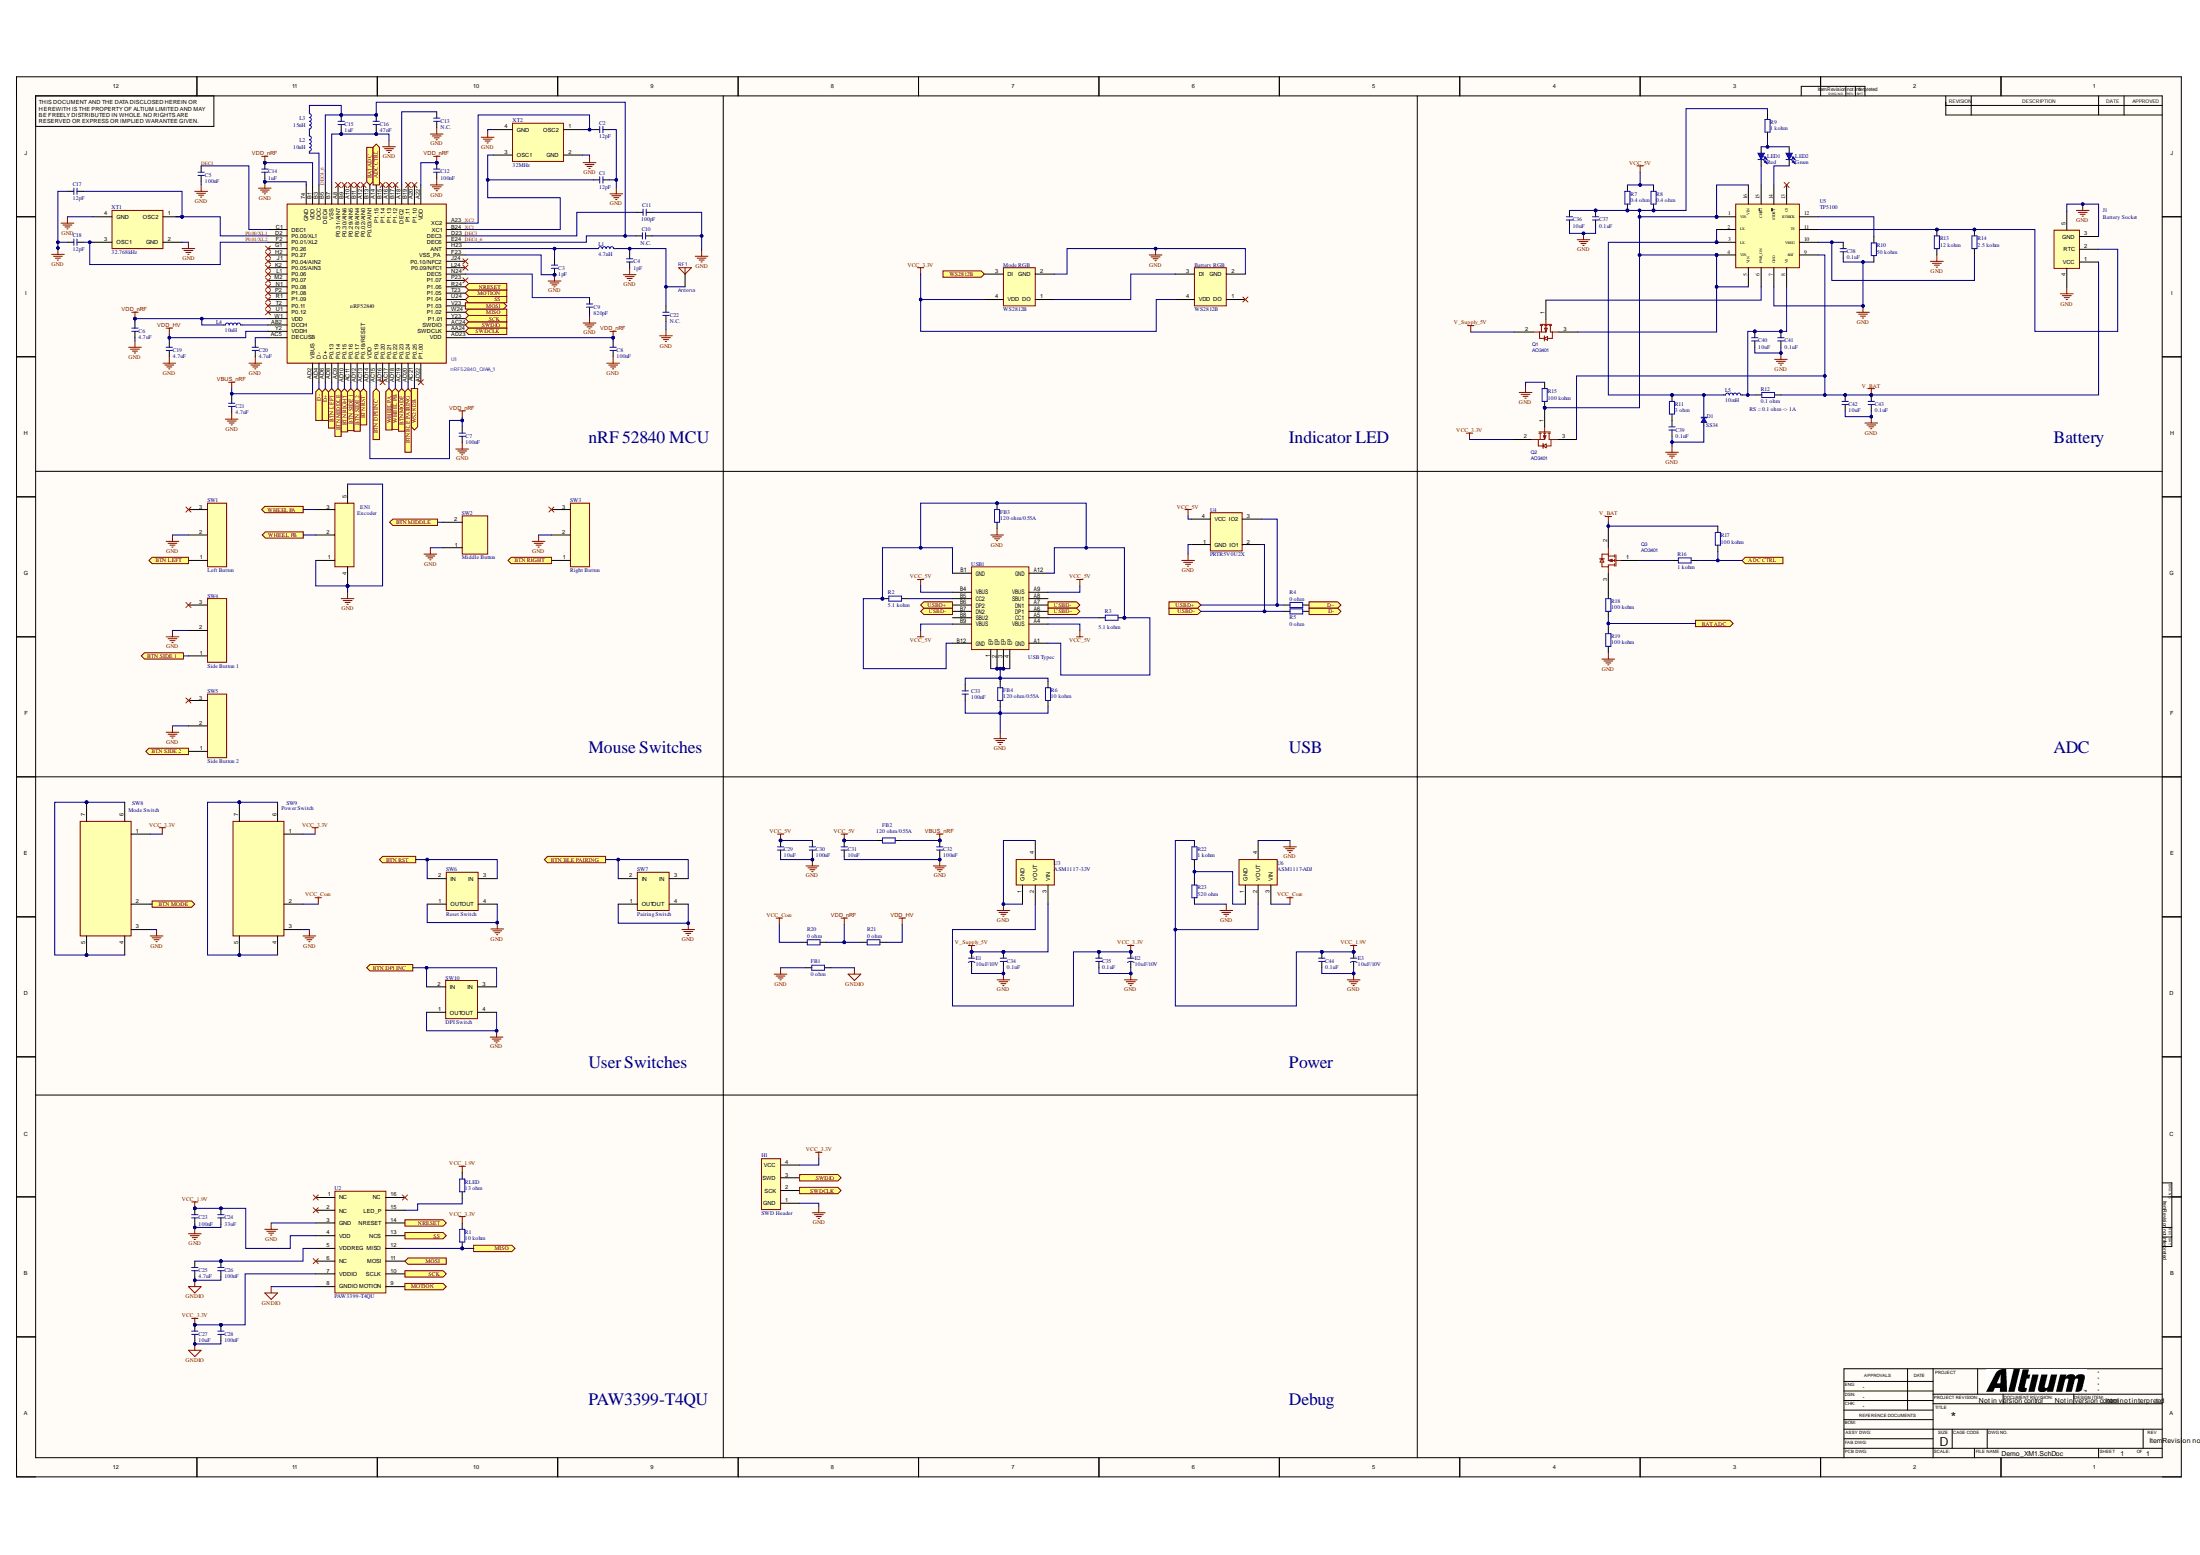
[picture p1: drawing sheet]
# Altium project Demo_XM1.PrjPcb
1 sheet, 111 parts. Net scope: flat (ports and power ports of the same name join across sheets).
Board file: Demo_XM1.PcbDoc

## Sheet Demo_XM1.SchDoc
size 863 x 558 mm; SheetNumber: 1; SheetTotal: 1

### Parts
Battery_RGB  WS2812B  [WS2812-5050]
C1  12pF  [0603C]
C2  12pF  [0603C]
C3  1pF  [0603C]
C4  1pF  [0603C]
C5  100nF  [0603C]
C6  4.7uF  [0603C]
C7  100nF  [0603C]
C8  100nF  [0603C]
C9  820pF  [0603C]
C10  N.C.  [0603C]
C11  100pF  [0603C]
C12  100nF  [0603C]
C13  N.C.  [0603C]
C14  1uF  [0603C]
C15  1uF  [0603C]
C16  47nF  [0603C]
C17  12pF  [0603C]
C18  12pF  [0603C]
C19  4.7uF  [0603C]
C20  4.7uF  [0603C]
C21  4.7uF  [0603C]
C22  N.C.  [0603C]
C23  100nF  [0603C]
C24  33uF  [0603C]
C25  4.7uF  [0603C]
C26  100nF  [0603C]
C27  10uF  [0603C]
C28  100nF  [0603C]
C29  10uF  [0603C]
C30  100nF  [0603C]
C31  10nF  [0603C]
C32  100nF  [0603C]
C33  100nF  [0603C]
C34  0.1uF  [0603C]
C35  0.1uF  [0603C]
C36  10uF  [0603C]
C37  0.1uF  [0603C]
C38  0.1uF  [0603C]
C39  0.1nF  [0603C]
C40  10uF  [0603C]
C41  0.1uF  [0603C]
C42  10uF  [0603C]
C43  0.1uF  [0603C]
C44  0.1uF  [0603C]
D1  SS34  [0603D]
E1  10uF/10V  [DIP-EC2.0X5X11]
E2  10uF/10V  [DIP-EC2.0X5X11]
E3  10uF/10V  [DIP-EC2.0X5X11]
EN1  Encoder  [ENCODER FOP MOUSE]
FB1  0 ohm  [0603C]
FB2  120 ohm/0.55A  [0603C]
FB3  120 ohm/0.55A  [0603C]
FB4  120 ohm/0.55A  [0603C]
H1  SWD Header  [CON20VP2R54-1X4TM]
J1  Battery Socket  [BAT SH1.0]
L1  4.7nH  [0603C]
L2  10uH  [0603C]
L3  15nH  [0603C]
L4  10uH  [0603C]
L5  10mH  [L 1.2*1.7]
LED1  Red  [0603c]
LED2  Green  [0603c]
Mode_RGB  WS2812B  [WS2812-5050]
Q1  AO3401  [SOT23-3]
Q2  AO3401  [SOT23-3]
Q3  AO3401  [SOT23-3]
R1  10 kohm  [0603C]
R2  5.1 kohm  [0603C]
R3  5.1 kohm  [0603C]
R4  0 ohm  [0603C]
R5  0 ohm  [0603C]
R6  10 kohm  [0603C]
R7  0.4 ohm  [1206C]
R8  0.4 ohm  [1206C]
R9  1 kohm  [0603C]
R10  50 kohm  [0603C]
R11  3 ohm  [0603C]
R12  0.1 ohm  [0603C]
R13  12 kohm  [0603C]
R14  2.5 kohm  [0603C]
R15  100 kohm  [0603C]
R16  1 kohm  [0603C]
R17  100 kohm  [0603C]
R18  100 kohm  [0603C]
R19  100 kohm  [0603C]
R20  0 ohm  [0603C]
R21  0 ohm  [0603C]
R22  1 kohm  [0603C]
R23  520 ohm  [0603C]
RF1  Antena  [CrossAir CA-C03]
RLED  13 ohm  [0603C]
SW1  Left Button  [MOUSE SWITCH]
SW2  Middle Button  [X5 MIDDLE BOTTOM SET]
SW3  Right Button  [MOUSE SWITCH]
SW4  Side Button 1  [MOUSE SWITCH]
SW5  Side Button 2  [MOUSE SWITCH]
SW6  Reset Switch  [touch switch - dey]
SW7  Pairing Switch  [touch switch - dey]
SW8  Mode Switch  [MSK 12C02]
SW9  Power Switch  [MSK 12C02]
SW10  DPI Switch  [touch switch]
U1  nRF52840_QIAA_1  [AQFN50P700X700X85_HS-74N]
U2  PAW3399-T4QU  [PAW3399-T4QU]
U3  ASM1117-3.3V  [SOT223]
U4  PRTR5V0U2X  [SOT143]
U5  TP5100  [QFN4X4-16-1]
U6  ASM1117-ADJ  [SOT223]
USB1  USB Typec  [USB-C-SMD_KH-TYPE-C-16P]
XT1  32.768kHz  [CRYSTAL FOR XT1]
XT2  32MHz  [CRYSTAL FOR XT1]

### Ports
ADC CTRL (in, see Demo_XM1[11J]), ADC CTRL (out, see Demo_XM1[3G]), BAT ADC (in, see Demo_XM1[3G]), BAT ADC (out, see Demo_XM1[11J]), BTN BLE PAIRING (in, see Demo_XM1[10E]), BTN BLE PAIRING (out, see Demo_XM1[10H]), BTN DPI INC (in, see Demo_XM1[11D]), BTN DPI INC (out, see Demo_XM1[11H]), BTN LEFT (in, see Demo_XM1[12G]), BTN LEFT (out, see Demo_XM1[11H]), BTN MIDDLE (in, see Demo_XM1[10G]), BTN MIDDLE (out, see Demo_XM1[11H]), BTN MODE (in, see Demo_XM1[12E]), BTN MODE (out, see Demo_XM1[10H]), BTN RIGHT (in, see Demo_XM1[10G]), BTN RIGHT (out, see Demo_XM1[11H]), BTN RST (in, see Demo_XM1[10E]), BTN RST (out, see Demo_XM1[11H]), BTN SIDE 1 (in, see Demo_XM1[12F]), BTN SIDE 1 (out, see Demo_XM1[11H]), BTN SIDE 2 (in, see Demo_XM1[12F]), BTN SIDE 2 (out, see Demo_XM1[11H]), D+ (in, see Demo_XM1[5G]), D+ (out, see Demo_XM1[11H]), D- (in, see Demo_XM1[5G]), D- (out, see Demo_XM1[11H]), MISO (in, see Demo_XM1[10B]), MISO (out, see Demo_XM1[10I]), MOSI (in, see Demo_XM1[10I]), MOSI (out, see Demo_XM1[10B]), MOTION (in, see Demo_XM1[10B]), MOTION (out, see Demo_XM1[10I]), NRESET (in, see Demo_XM1[10B]), NRESET (out, see Demo_XM1[10I]), SCK (in, see Demo_XM1[10B]), SCK (out, see Demo_XM1[10I]), SS (in, see Demo_XM1[10B]), SS (out, see Demo_XM1[10I]), SWDCLK (in, see Demo_XM1[8C]), SWDCLK (out, see Demo_XM1[10I]), SWDIO (in, see Demo_XM1[8C]), SWDIO (out, see Demo_XM1[10I]), USBD+ (in, see Demo_XM1[7G]), USBD+ (out, see Demo_XM1[6G], Demo_XM1[7G]), USBD- (in, see Demo_XM1[7G]), USBD- (out, see Demo_XM1[6G], Demo_XM1[7G]), WHEEL PA (in, see Demo_XM1[11G]), WHEEL PA (out, see Demo_XM1[10H]), WHEEL PB (in, see Demo_XM1[11G]), WHEEL PB (out, see Demo_XM1[10H]), WS2812B (in, see Demo_XM1[10H]), WS2812B (out, see Demo_XM1[7I])

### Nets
GND: Battery_RGB.2(GND) C1.2 C2.2 C3.1 C4.1 C5.2 C6.1 C7.1 C8.1 C9.1 C10.2 C11.2 C12.1 C13.1 C14.2 C15.1 C16.1 C17.1 C18.1 C19.1 C20.1 C21.1 C22.1 C23.1 C24.2 C29.1 C30.1 C31.1 C32.1 C33.1 C34.1 C35.1 C36.1 C37.1 C38.1 C39.1 C40.1 C41.1 C42.1 C43.1 C44.1 D1.1(A) E1.2(K) E2.2(K) E3.2(K) EN1.1 EN1.4 EN1.5 FB1.1 FB3.1 FB4.1 H1.1(GND) J1.3(GND) J1.4(GND) J1.5(GND) Mode_RGB.2(GND) R6.1 R10.1 R13.1 R15.2 R19.2 R23.2 SW1.2 SW2.1 SW3.2 SW4.2 SW5.2 SW6.1(OUT) SW6.4(OUT) SW7.1(OUT) SW7.4(OUT) SW8.3 SW9.3 SW10.1(OUT) SW10.4(OUT) U1.74(GND) U1.B7(VSS) U1.F23(VSS_PA) U2.3(GND) U3.1(GND) U3.4(GND) U4.1(GND) U5.7(GND) U6.4(GND) XT1.2(GND) XT1.4(GND) XT2.2(GND) XT2.4(GND)
GNDIO: C25.1 C26.2 C27.1 C28.1 FB1.2 U2.8(GNDIO)
V_BAT: C42.2 C43.2 J1.1(VCC) Q2.3(D) Q3.2(S) R12.1 R17.1 U5.9(BAT)
V_Supply_5V: C34.2 E1.1(A) Q1.2(S) U3.3(VIN)
VBUS_nRF: C21.2 C32.2 FB2.2 U1.AD2(VBUS)
VCC_1.9V: C23.2 C24.1 C44.2 E3.1(A) R22.1 RLED.2 U2.4(VDD) U6.2(VOUT)
VCC_3.3V: Battery_RGB.4(VDD) C27.2 C28.2 C35.2 E2.1(A) H1.4(VCC) Mode_RGB.4(VDD) Q2.2(S) R1.2 SW8.1 SW9.1 U2.7(VDDIO) U3.2(VOUT)
VCC_5V: C29.2 C30.2 C31.2 FB2.1 R7.2 R8.2 U4.4(VCC) USB1.A4(VBUS) USB1.A9(VBUS) USB1.B4(VBUS) USB1.B9(VBUS)
VCC_Core: R20.2 SW9.2 U6.3(VIN)
VDD_HV: C19.2 R21.1 U1.Y2(VDDH)
VDD_nRF: C6.2 C7.2 C8.2 C12.2 C14.1 L4.1 R20.1 R21.2 U1.A22(VDD) U1.AD14(VDD) U1.AD23(VDD) U1.B1(VDD) U1.W1(VDD)
DEC1: C5.1 U1.C1(DEC1)
DEC3: C11.1 U1.D23(DEC3)
DEC4_6: C10.1 C15.2 C16.2 L3.1 U1.B5(DEC4) U1.E24(DEC6)
P0.00/XL1: C17.2 U1.D2(P0.00/XL1) XT1.1(OSC2)
P0.01/XL2: C18.2 U1.F2(P0.01/XL2) XT1.3(OSC1)
XC1: C1.1 U1.B24(XC1) XT2.3(OSC1)
XC2: C2.1 U1.A23(XC2) XT2.1(OSC2)
NetBattery_RGB_3: Battery_RGB.3(DI) Mode_RGB.1(DO)
NetC3_2: C3.2 L1.1 U1.H23(ANT)
NetC4_2: C4.2 C22.2 L1.2 RF1.5
NetC9_2: C9.2 U1.N24(DEC5)
NetC13_2: C13.2 U1.A18(DEC2)
NetC20_2: C20.2 U1.AC5(DECUSB)
NetC25_2: C25.2 C26.1 U2.5(VDDREG)
NetC33_2: C33.2 FB4.2 R6.2 USB1.1(EP) USB1.2(EP) USB1.3(EP) USB1.4(EP)
NetC36_2: C36.2 C37.2 Q1.3(D) Q2.1(G) R7.1 R8.1 R9.2 R15.1 U5.1(VIN) U5.4(VIN) U5.5(VIN) U5.16(VIN)
NetC38_2: C38.2 R14.1 U5.10(VREG)
NetC39_2: C39.2 R11.1
NetC40_2: C40.2 C41.2 L5.2 R12.2 U5.8(VS)
NetD1_2: D1.2(K) L5.1 R11.2 U5.2(LX) U5.3(LX)
NetEN1_2: EN1.2 U1.AD18(P0.22) ; port WHEEL PB
NetEN1_3: EN1.3 U1.AC17(P0.21) ; port WHEEL PA
NetFB3_2: FB3.2 R2.1 R3.2 USB1.A1(GND) USB1.A12(GND) USB1.B1(GND) USB1.B12(GND)
NetH1_2: H1.2(SCK) U1.AA24(SWDCLK) ; port SWDCLK
NetH1_3: H1.3(SWD) U1.AC24(SWDIO) ; port SWDIO
NetJ1_2: J1.2(RTC) R13.2 R14.2 U5.11(TS)
NetL2_1: L2.1 L3.2
NetL2_2: L2.2 U1.B3(DCC)
NetL4_2: L4.2 U1.AB2(DCCH)
NetLED1_1: LED1.1 U5.15(CHR~{G})
NetLED1_2: LED1.2 LED2.2 R9.1
NetLED2_1: LED2.1 U5.14(STDB~{Y})
NetMode_RGB_3: Mode_RGB.3(DI) U1.AC21(P0.25) ; port WS2812B
NetQ1_1: Q1.1(G) U5.6(PWR_ON)
NetQ3_1: Q3.1(G) R16.2
NetQ3_3: Q3.3(D) R18.1
NetR1_1: R1.1 U1.W24(P1.02) U2.12(MISO) ; port MISO
NetR2_2: R2.2 USB1.B5(CC2)
NetR3_1: R3.1 USB1.A5(CC1)
NetR4_1: R4.1 U1.AD6(D+) ; port D+
NetR4_2: R4.2 U4.3(IO2) USB1.A6(DP1) USB1.B6(DP2) ; port USBD+
NetR5_1: R5.1 U1.AD4(D-) ; port D-
NetR5_2: R5.2 U4.2(IO1) USB1.A7(DN1) USB1.B7(DN2) ; port USBD-
NetR10_2: R10.2 U5.12(RTRICK)
NetR16_1: R16.1 R17.2 U1.A14(P1.15) ; port ADC CTRL
NetR18_2: R18.2 R19.1 U1.B13(P0.03/AIN1) ; port BAT ADC
NetR22_2: R22.2 R23.1 U6.1(GND)
NetRLED_1: RLED.1 U2.15(LED_P)
NetSW1_1: SW1.1 U1.AD8(P0.13) ; port BTN LEFT
NetSW2_2: SW2.2 U1.AC9(P0.14) ; port BTN MIDDLE
NetSW3_1: SW3.1 U1.AD10(P0.15) ; port BTN RIGHT
NetSW4_1: SW4.1 U1.AC11(P0.16) ; port BTN SIDE 1
NetSW5_1: SW5.1 U1.AD12(P0.17) ; port BTN SIDE 2
NetSW6_2: SW6.2(IN) SW6.3(IN) U1.AC13(P0.18/RESET) ; port BTN RST
NetSW7_2: SW7.2(IN) SW7.3(IN) U1.AD20(P0.24) ; port BTN BLE PAIRING
NetSW8_2: SW8.2 U1.AC19(P0.23) ; port BTN MODE
NetSW8_4: SW8.4 SW8.5 SW8.6 SW8.7
NetSW9_4: SW9.4 SW9.5 SW9.6 SW9.7
NetSW10_2: SW10.2(IN) SW10.3(IN) U1.AC15(P0.19) ; port BTN DPI INC
NetU1_R24: U1.R24(P1.06) U2.14(NRESET) ; port NRESET
NetU1_T23: U1.T23(P1.05) U2.9(MOTION) ; port MOTION
NetU1_U24: U1.U24(P1.04) U2.13(NCS) ; port SS
NetU1_V23: U1.V23(P1.03) U2.11(MOSI) ; port MOSI
NetU1_Y23: U1.Y23(P1.01) U2.10(SCLK) ; port SCK

Not connected (* = marked no-connect by the designer): Battery_RGB 1(DO)*; SW1 3*; SW3 3*; SW4 3*; SW5 3*; U1 A8(P0.31/AIN7)* A10(P0.29/AIN5)* A12(P0.02/AIN0)* A16(P1.13)* A20(P1.10)* AD16(P0.20)* AD22(P1.00)* B9(P0.30/AIN6)* B11(P0.28/AIN4)* B15(P1.14)* B17(P1.12)* B19(P1.11)* G1(P0.26)* H2(P0.27)* J1(P0.04/AIN2)* J24(P0.10/NFC2)* K2(P0.05/AIN3)* L1(P0.06)* L24(P0.09/NFC1)* M2(P0.07)* N1(P0.08)* P2(P1.08)* P23(P1.07)* R1(P1.09)* T2(P0.11)* U1(P0.12)*; U2 1(NC)* 2(NC)* 6(NC)* 16(NC)*; U5 13(CS)*; USB1 A8(SBU1) B8(SBU2)

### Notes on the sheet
- RS = 0.1 ohm -> 1A
- nRF 52840 MCU
- Indicator LED
- Battery
- Mouse Switches
- USB
- ADC
- User Switches
- Power
- PAW3399-T4QU
- Debug
